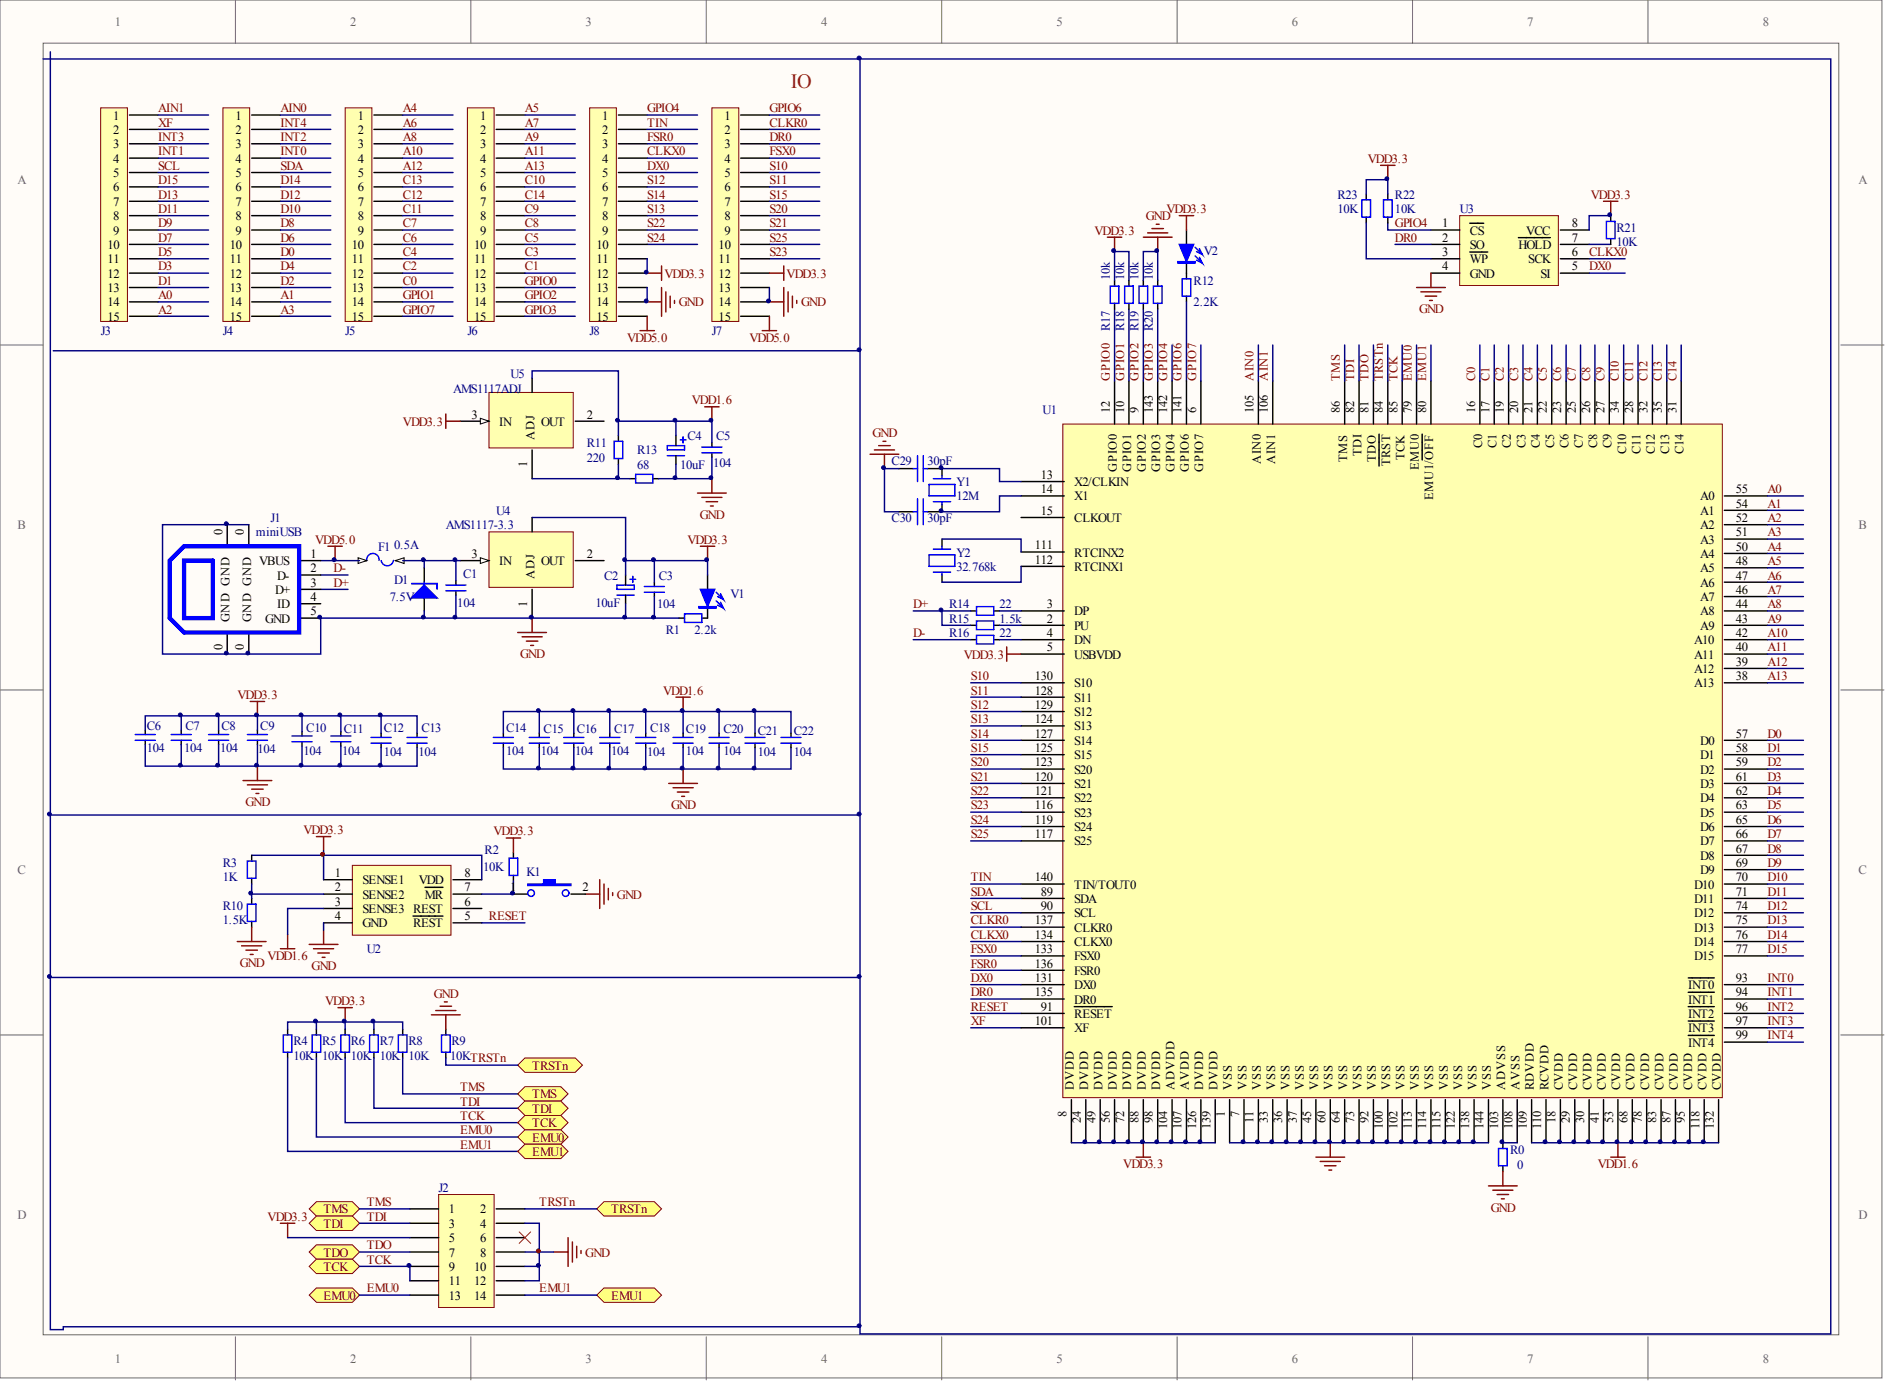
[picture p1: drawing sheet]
# Altium schematic sheet TMS320VC5509AMINI.SchDoc
size 332 x 243 mm

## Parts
C1  104  [0805_C_M]
C2  10uF  [CAP-B]
C3  104  [0805_C_M]
C4  10uF  [CAP-B]
C5  104  [0805_C_M]
C6  104  [0805_C_M]
C7  104  [0805_C_M]
C8  104  [0805_C_M]
C9  104  [0805_C_M]
C10  104  [0805_C_M]
C11  104  [0805_C_M]
C12  104  [0805_C_M]
C13  104  [0805_C_M]
C14  104  [0805_C_M]
C15  104  [0805_C_M]
C16  104  [0805_C_M]
C17  104  [0805_C_M]
C18  104  [0805_C_M]
C19  104  [0805_C_M]
C20  104  [0805_C_M]
C21  104  [0805_C_M]
C22  104  [0805_C_M]
C29  30pF  [0805_C_M]
C30  30pF  [0805_C_M]
D1  7.5V  [1206D]
F1  0.5A  [1812F]
J1  miniUSB  [MINIUSB-S]
J2  Header 7X2  [JTAG14]  (value not drawn)
J3  SIP15  [SIP15_2.54]  (value not drawn)
J4  SIP15  [SIP15_2.54]  (value not drawn)
J5  SIP15  [SIP15_2.54]  (value not drawn)
J6  SIP15  [SIP15_2.54]  (value not drawn)
J7  SIP15  [SIP15_2.54]  (value not drawn)
J8  SIP15  [SIP15_2.54]  (value not drawn)
K1  KEY1  [KEY2]  (value not drawn)
R0  0  [0805_R_M]
R1  2.2k  [0805_R_M]
R2  10K  [0805_R_M]
R3  1K  [0805_R_M]
R4  10K  [0805_R_M]
R5  10K  [0805_R_M]
R6  10K  [0805_R_M]
R7  10K  [0805_R_M]
R8  10K  [0805_R_M]
R9  10K  [0805_R_M]
R10  1.5K  [0805_R_M]
R11  220  [0805_R_M]
R12  2.2K  [0805_R_M]
R13  68  [0805_R_M]
R14  22  [0805_R_M]
R15  1.5k  [0805_R_M]
R16  22  [0805_R_M]
R17  10k  [0805_R_M]
R18  10k  [0805_R_M]
R19  10k  [0805_R_M]
R20  10k  [0805_R_M]
R21  10K  [0805_R_M]
R22  10K  [0805_R_M]
R23  10K  [0805_R_M]
U1  TMS320VC5509A  [TMS320C5509APGE]  (value not drawn)
U2  TPS3307-18  [SOP8]  (value not drawn)
U3  AT25256  [SOP8]  (value not drawn)
U4  AMS1117-3.3  [LM1117]
U5  AMS1117ADJ  [LM1117]
V1  LED  [0805D]  (value not drawn)
V2  LED  [0805D]  (value not drawn)
Y1  12M  [5032]
Y2  32.768k  [DT-26]

## Ports
EMU0 (bidir), EMU1 (bidir), TCK (bidir), TDI (bidir), TDO, TMS (bidir), TRSTn (bidir)

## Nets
GND: C1.2 C2.2 C3.2 C4.2 C5.2 C6.2 C7.2 C8.2 C9.2 C10.2 C11.2 C12.2 C13.2 C14.2 C15.2 C16.2 C17.2 C18.2 C19.2 C20.2 C21.1 C22.1 C29.1 C30.1 D1.1 J1.0(GND) J1.5(GND) J2.4 J2.8 J2.10 J2.12 J7.13 J7.14 J8.13 J8.14 K1.2 R0.1 R1.2 R9.2 R10.2 R13.2 R19.1 R20.1 U1.1(VSS) U1.7(VSS) U1.11(VSS) U1.33(VSS) U1.36(VSS) U1.37(VSS) U1.45(VSS) U1.60(VSS) U1.64(VSS) U1.73(VSS) U1.92(VSS) U1.100(VSS) U1.102(VSS) U1.113(VSS) U1.114(VSS) U1.115(VSS) U1.122(VSS) U1.138(VSS) U1.144(VSS) U2.4(GND) U3.4(GND) U4.1(ADJ)
VDD1.6: C4.1 C5.1 C14.1 C15.1 C16.1 C17.1 C18.1 C19.1 C20.1 C21.2 C22.2 R11.1 U1.18(CVDD) U1.29(CVDD) U1.30(CVDD) U1.41(CVDD) U1.53(CVDD) U1.68(CVDD) U1.78(CVDD) U1.83(CVDD) U1.87(CVDD) U1.95(CVDD) U1.109(RDVDD) U1.110(RCVDD) U1.118(CVDD) U1.132(CVDD) U2.3(SENSE3) U5.4
VDD3.3: C2.1 C3.1 C6.1 C7.1 C8.1 C9.1 C10.1 C11.1 C12.1 C13.1 J2.5 J7.12 J8.11 J8.12 R2.1 R3.2 R4.2 R5.2 R6.2 R7.2 R8.2 R17.1 R18.1 R21.1 R22.2 R23.1 U1.5(USBVDD) U1.8(DVDD) U1.24(DVDD) U1.49(DVDD) U1.56(DVDD) U1.72(DVDD) U1.88(DVDD) U1.98(DVDD) U1.104(ADVDD) U1.107(AVDD) U1.126(DVDD) U1.139(DVDD) U2.1(SENSE1) U2.8(VDD) U3.8(VCC) U4.4 U5.3(IN) V1.1 V2.1
VDD5.0: F1.1 J1.1(VBUS) J7.15 J8.15
A0: J3.14 U1.55(A0)
A1: J4.14 U1.54(A1)
A2: J3.15 U1.52(A2)
A3: J4.15 U1.51(A3)
A4: J5.1 U1.50(A4)
A5: J6.1 U1.48(A5)
A6: J5.2 U1.47(A6)
A7: J6.2 U1.46(A7)
A8: J5.3 U1.44(A8)
A9: J6.3 U1.43(A9)
A10: J5.4 U1.42(A10)
A11: J6.4 U1.40(A11)
A12: J5.5 U1.39(A12)
A13: J6.5 U1.38(A13)
AIN0: J4.1 U1.105(AIN0)
AIN1: J3.1 U1.106(AIN1)
C0: J5.13 U1.16(C0)
C1: J6.12 U1.17(C1)
C2: J5.12 U1.19(C2)
C3: J6.11 U1.20(C3)
C4: J5.11 U1.21(C4)
C5: J6.10 U1.22(C5)
C6: J5.10 U1.23(C6)
C7: J5.9 U1.25(C7)
C8: J6.9 U1.26(C8)
C9: J6.8 U1.27(C9)
C10: J6.6 U1.34(C10)
C11: J5.8 U1.28(C11)
C12: J5.7 U1.32(C12)
C13: J5.6 U1.35(C13)
C14: J6.7 U1.31(C14)
CLKR0: J7.2 U1.137(CLKR0)
CLKX0: J8.4 U1.134(CLKX0) U3.6(SCK)
D0: J4.11 U1.57(D0)
D1: J3.13 U1.58(D1)
D2: J4.13 U1.59(D2)
D3: J3.12 U1.61(D3)
D4: J4.12 U1.62(D4)
D5: J3.11 U1.63(D5)
D6: J4.10 U1.65(D6)
D7: J3.10 U1.66(D7)
D8: J4.9 U1.67(D8)
D9: J3.9 U1.69(D9)
D10: J4.8 U1.70(D10)
D11: J3.8 U1.71(D11)
D12: J4.7 U1.74(D12)
D13: J3.7 U1.75(D13)
D14: J4.6 U1.76(D14)
D15: J3.6 U1.77(D15)
D+: J1.3(D+) R14.2 R15.2
D-: J1.2(D-) R16.2
DR0: J7.3 U1.135(DR0) U3.2(SO)
DX0: J8.5 U1.131(DX0) U3.5(SI)
EMU0: J2.13 R5.1 U1.79(EMU0) ; port EMU0
EMU1: J2.14 R4.1 U1.80(EMU1/~{OFF}) ; port EMU1
FSR0: J8.3 U1.136(FSR0)
FSX0: J7.4 U1.133(FSX0)
GPIO0: J6.13 R17.2 U1.12(GPIO0)
GPIO1: J5.14 R18.2 U1.10(GPIO1)
GPIO2: J6.14 R19.2 U1.9(GPIO2)
GPIO3: J6.15 R20.2 U1.143(GPIO3)
GPIO4: J8.1 R22.1 U1.142(GPIO4) U3.1(~{CS})
GPIO6: J7.1 R12.2 U1.141(GPIO6)
GPIO7: J5.15 U1.6(GPIO7)
INT0: J4.4 U1.93(~{INT0})
INT1: J3.4 U1.94(~{INT1})
INT2: J4.3 U1.96(~{INT2})
INT3: J3.3 U1.97(~{INT3})
INT4: J4.2 U1.99(~{INT4})
RESET: U1.91(~{RESET}) U2.5(~{REST})
S10: J7.5 U1.130(S10)
S11: J7.6 U1.128(S11)
S12: J8.6 U1.129(S12)
S13: J8.8 U1.124(S13)
S14: J8.7 U1.127(S14)
S15: J7.7 U1.125(S15)
S20: J7.8 U1.123(S20)
S21: J7.9 U1.120(S21)
S22: J8.9 U1.121(S22)
S23: J7.11 U1.116(S23)
S24: J8.10 U1.119(S24)
S25: J7.10 U1.117(S25)
SCL: J3.5 U1.90(SCL)
SDA: J4.5 U1.89(SDA)
TCK: J2.9 J2.11 R6.1 U1.85(TCK) ; port TCK
TDI: J2.3 R7.1 U1.82(TDI) ; port TDI
TDO: J2.7 U1.81(TDO) ; port TDO
TIN: J8.2 U1.140(TIN/TOUT0)
TMS: J2.1 R8.1 U1.86(TMS) ; port TMS
TRSTn: J2.2 R9.1 U1.84(~{TRST}) ; port TRSTn
XF: J3.2 U1.101(XF)
NetC1_1: C1.1 D1.2 F1.2 U4.3(IN)
NetC29_2: C29.2 U1.13(X2/CLKIN) Y1.2
NetC30_2: C30.2 U1.14(X1) Y1.1
NetK1_1: K1.1 R2.2 U2.7(~{MR})
NetR0_2: R0.2 U1.103(ADVSS) U1.108(AVSS)
NetR1_1: R1.1 V1.2
NetR3_1: R3.1 R10.1 U2.2(SENSE2)
NetR11_2: R11.2 R13.1 U5.1(ADJ)
NetR12_1: R12.1 V2.2
NetR14_1: R14.1 U1.3(DP)
NetR15_1: R15.1 U1.2(PU)
NetR16_1: R16.1 U1.4(DN)
NetR21_2: R21.2 U3.7(~{HOLD})
NetR23_2: R23.2 U3.3(~{WP})
NetU1_111: U1.111(RTCINX2) Y2.1
NetU1_112: U1.112(RTCINX1) Y2.2

Not connected (* = marked no-connect by the designer): J1 4(ID); J2 6*; U1 15(CLKOUT); U2 6(REST); U4 2(OUT); U5 2(OUT)

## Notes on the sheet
- (near J7) IO接口
- 电源
- 复位电路
- 仿真接口
